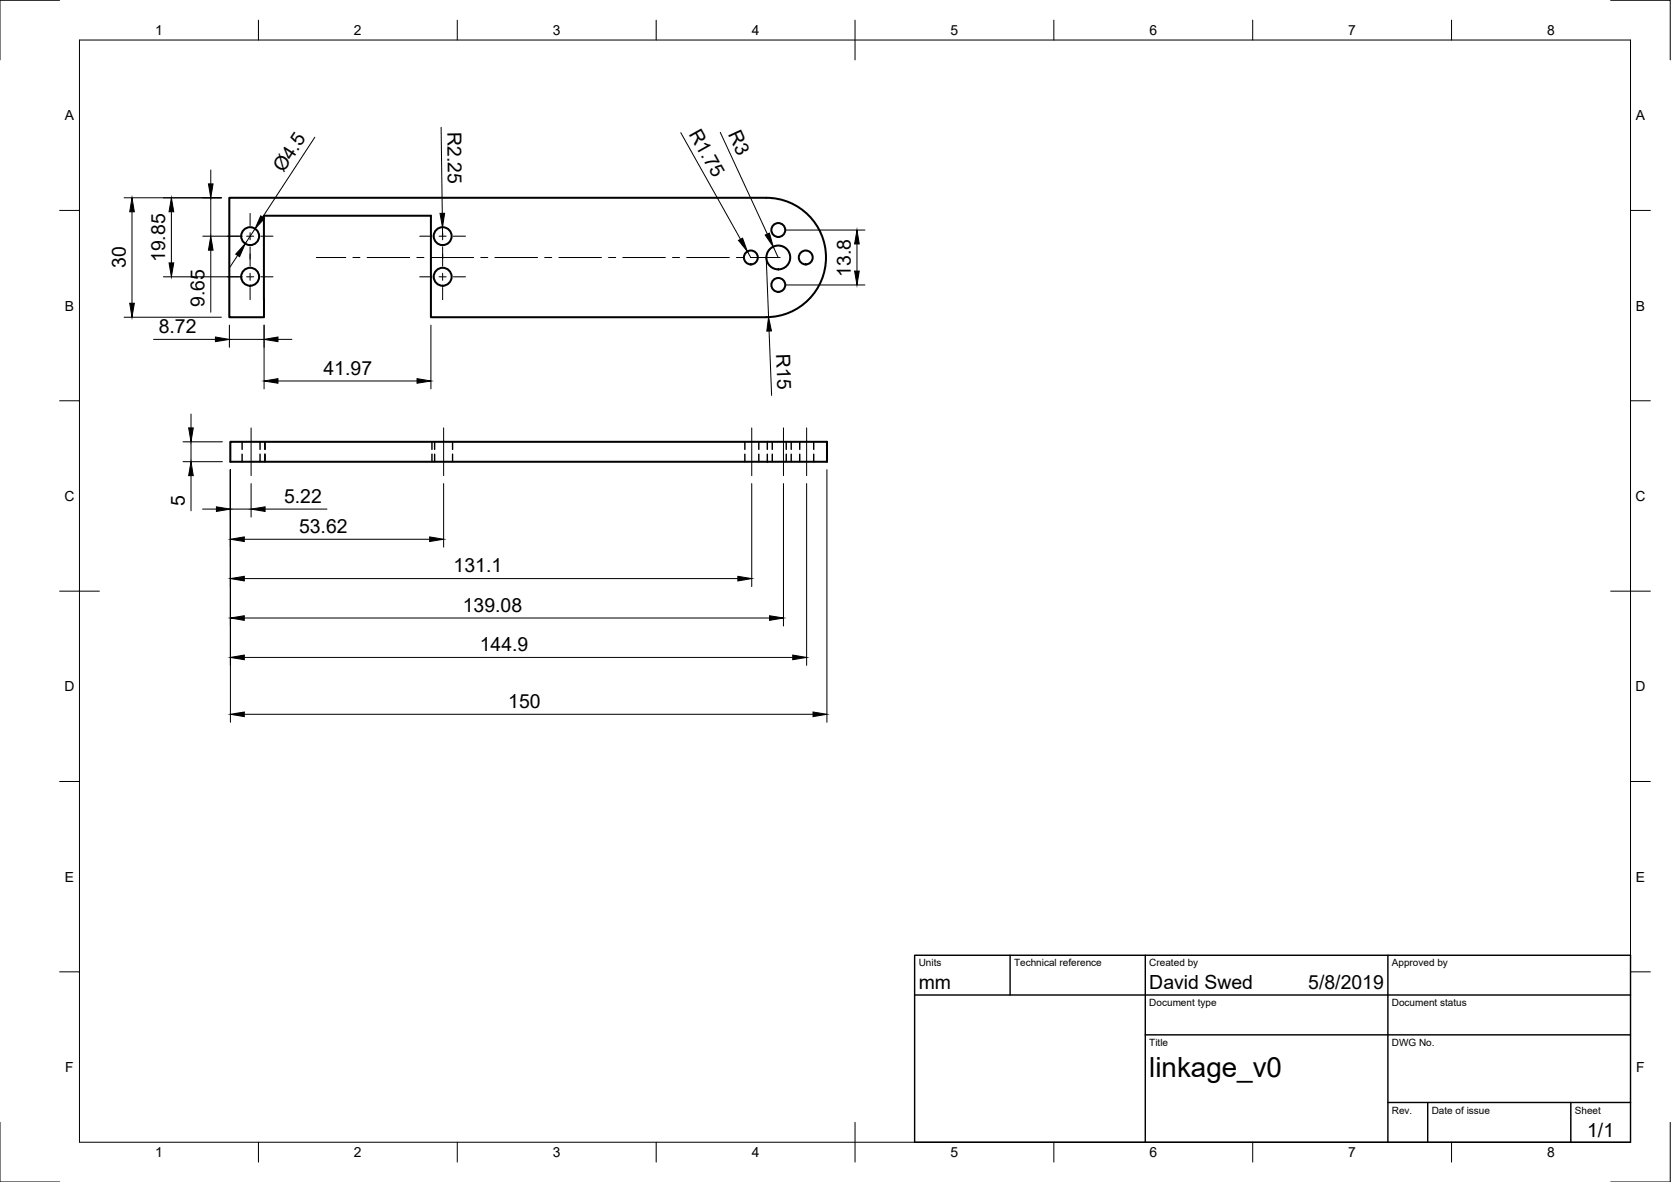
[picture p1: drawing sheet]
<svg xmlns="http://www.w3.org/2000/svg" width="420mm" height="297mm" viewBox="0 0 420 297" stroke-linecap="round" stroke-linejoin="round" font-family="sans-serif">
<!-- layer: Visible -->
<g fill="none" stroke="#000" stroke-width=".51">
<path d="M57.7 49.7h135a15 15 0 0 1 15 15 15 15 0 0 1-15 15h-84.3v-25.5h-42v25.5h-8.7zM57.9 111h150v5h-150z"/>
<circle cx="62.9" cy="59.3" r="2.25"/>
<circle cx="111.3" cy="59.3" r="2.25"/>
<circle cx="195.7" cy="57.8" r="1.75"/>
<circle cx="62.9" cy="69.5" r="2.25"/>
<circle cx="111.3" cy="69.5" r="2.25"/>
<circle cx="188.8" cy="64.7" r="1.75"/>
<circle cx="195.7" cy="71.6" r="1.75"/>
<circle cx="195.7" cy="64.7" r="3"/>
<circle cx="202.6" cy="64.7" r="1.75"/>
</g>
<!-- layer: Hidden -->
<g fill="none" stroke="#000" stroke-width=".36">
<path d="M60.9 111v1.9M60.9 114.1v1.9M65.4 111v1.9M65.4 114.1v1.9M66.6 111v1.9M66.6 114.1v1.9M108.6 111v1.9M108.6 114.1v1.9M109.3 111v1.9M109.3 114.1v1.9M113.8 111v1.9M113.8 114.1v1.9"/>
<path d="M187.3 111v1.9M187.3 114.1v1.9M190.8 111v1.9M190.8 114.1v1.9M192.9 111v1.9M192.9 114.1v1.9M194.2 111v1.9M194.2 114.1v1.9M197.7 111v1.9M197.7 114.1v1.9M198.9 111v1.9M198.9 114.1v1.9"/>
<path d="M201.1 111v1.9M201.1 114.1v1.9M204.6 111v1.9M204.6 114.1v1.9"/>
</g>
<!-- layer: Border -->
<g fill="none" stroke="#000" stroke-width=".25">
<path d="M15 .1h-15v15M20 10.1h390v276.9h-390zM65 5.1v5M115 5.1v5M165 5.1v5M215 5.1v10M265 5.1v5M315 5.1v5M365 5.1v5M405 .1h15v15M15 52.9h5M410 52.9h5"/>
<path d="M15 100.7h5M410 100.7h5M15 148.6h10M405 148.6h10M15 196.4h5M410 196.4h5M15 244.2h5M410 244.2h5M0 282.1v14.9h15M65 287v5M115 287v5M165 287v5"/>
<path d="M215 282.1v9.9M265 287v5M315 287v5M365 287v5M420 282.1v14.9h-15"/>
</g>
<!-- layer: Dimensions -->
<g fill="none" stroke="#000" stroke-width=".25">
<path d="M79.2 34.5l-13.2 20.1M110.9 32l.3 21.6M171.2 33.3l15 26.8M181.1 33.3l11.8 25.5M31.2 49.7h24.5M33.2 53.2v23M43.1 53.2v12.9M51 59.4h9.9M53 42.7v3.5M53 49.7v9.7M64.1 57.5l-2.4 3.7M111.3 57.1v2.3"/>
<path d="M197.7 57.8h19.8M31.2 79.7h24.5M41.1 69.6h19.8M53 62.9v15.6M59.8 64.2l-2 2.9M187.9 63.2l.9 1.5M192.7 64.7l.6 15M194.4 62l1.3 2.7M197.7 71.6h19.8M215.5 61.3v6.8M38.6 85.3h15.6M57.7 81.7v5.6"/>
<path d="M57.7 85.3h8.7M66.4 81.7v16M69.9 85.3h3.5M69.9 95.7h35M108.4 81.7v16M193.4 83.2l.6 16.2M46 111h9.9M46 116h9.9M48 104v3.5M48 111v5M48 119.5v8.9M57.9 118v63.5"/>
<path d="M207.9 118v63.5M50.9 127.9h3.5M57.9 127.9h5.2M61.4 135.5h46.6M63.1 121.5v8.4M66.7 127.9h15.5M111.5 121.5v16M189 121.5v25.9M197 121.5v35.8M202.8 121.5v45.7M61.4 145.4h124.1M61.4 155.3h132.1"/>
<path d="M61.4 179.5h143M61.4 165.2h137.9"/>
</g>
<g fill="#000" stroke="#000" stroke-width=".25">
<path d="M33.2 49.7l.6 3.5h-1.2zM43.1 49.7l.6 3.5h-1.2zM52.4 46.2h1.2l-.6 3.5zM65.6 54.2l.9 .7-2.4 2.6zM110.6 53.6h1.2l-.5 3.5zM185.7 60.4l1-.6 1.2 3.4zM192.4 59.1l1.1-.5 .9 3.4zM32.6 76.2h1.2l-.6 3.5zM42.5 66.1h1.2l-.6 3.5zM53 59.4l.6 3.5h-1.2zM61.7 61.2l-1.5 3.3-.9-.6zM215.5 57.8l.5 3.5h-1.1z"/>
<path d="M214.9 68.1h1.1l-.5 3.5zM54.2 84.7l3.5 .6-3.5 .6zM66.4 85.3l3.5-.6v1.2zM66.4 95.7l3.5-.5v1.1zM104.9 95.2l3.5 .5-3.5 .6zM193.3 79.7l.7 3.5h-1.2zM47.4 107.5h1.2l-.6 3.5zM48 116l.6 3.5h-1.2zM54.4 127.4l3.5 .5-3.5 .6zM57.9 135.5l3.5-.6v1.2zM63.1 127.9l3.6-.5v1.1zM108 134.9l3.5 .6-3.5 .6z"/>
<path d="M57.9 145.4l3.5-.6v1.2zM57.9 155.3l3.5-.6v1.2zM185.5 144.8l3.5 .6-3.5 .6zM193.5 154.7l3.5 .6-3.5 .6zM57.9 179.5l3.5-.6v1.2zM57.9 165.2l3.5-.6v1.2zM199.3 164.6l3.5 .6-3.5 .6zM204.4 178.9l3.5 .6-3.5 .6z"/>
</g>
<!-- layer: Center Lines -->
<g fill="none" stroke="#000" stroke-width=".25">
<path d="M57.1 59.4h3.1M62 59.4h1.8M62.9 53.6v3.1M62.9 58.5v1.8M65.6 59.4h3M105.5 59.4h3.1M110.4 59.4h1.8M111.3 53.6v3.1M111.3 58.5v1.8M114 59.4h3.1M57.1 69.6h3.1M62 69.6h1.8"/>
<path d="M62.9 62v4.9M62.9 68.7v1.7M62.9 72.2v3.1M65.6 69.6h3M79.5 64.7h7.5M88.7 64.7h1.8M92.3 64.7h10.7M104.8 64.7h1.8M105.5 69.6h3.1M108.4 64.7h10.7M110.4 69.6h1.8M111.3 62v4.9"/>
<path d="M111.3 68.7v1.7M111.3 72.2v3.1M114 69.6h3.1M120.9 64.7h1.8M124.4 64.7h10.8M136.9 64.7h1.8M140.5 64.7h10.7M153 64.7h1.8M156.6 64.7h10.7M169.1 64.7h1.8M172.7 64.7h10.7M185.2 64.7h1.7"/>
<path d="M188.7 64.7h7.5M63.1 107.5v12M111.5 107.5v12M189 107.5v12M197 107.5v12M202.8 107.5v12"/>
</g>
<!-- layer: TitleBlock -->
<path d="M230 240.1h180v46.9h-180zM230 250h180M254 240.1v9.9M288 240.1v46.9M349 240.1v46.9M288 260.1h122M349 277.1h61M359 277.1v9.9M395 277.1v9.9" fill="none" stroke="#000" stroke-width=".36"/>
<text font-size="7" x="289" y="270.6">linkage_v0</text>
<g font-size="4.9">
<text x="112.5" y="33.1" transform="rotate(89 112.5 33.1)">R2.25</text>
<text x="173.1" y="33.6" transform="rotate(61 173.1 33.6)">R1.75</text>
<text x="183" y="33.6" transform="rotate(65 183 33.6)">R3</text>
<text x="71.3" y="43.6" transform="rotate(-57 71.3 43.6)">Ø4.5</text>
<text x="41.5" y="65.9" transform="rotate(-90 41.5 65.9)">19.85</text>
<text x="31.6" y="67.4" transform="rotate(-90 31.6 67.4)">30</text>
<text x="213.9" y="69.6" transform="rotate(-90 213.9 69.6)">13.8</text>
<text x="51.4" y="77.2" transform="rotate(-90 51.4 77.2)">9.65</text>
<text x="39.9" y="83.7">8.72</text>
<text x="195.2" y="89" transform="rotate(88 195.2 89)">R15</text>
<text x="81.3" y="94.2">41.97</text>
<text x="46.5" y="127" transform="rotate(-90 46.5 127)">5</text>
<text x="71.4" y="126.4">5.22</text>
<text x="75.2" y="133.9">53.62</text>
<text x="114.1" y="143.9">131.1</text>
<text x="116.4" y="153.7">139.08</text>
<text x="120.6" y="163.6">144.9</text>
<text x="127.8" y="177.9">150</text>
<text x="231" y="248.5">mm</text>
<text x="289" y="248.5">David Swed</text>
<text x="329" y="248.5">5/8/2019</text>
<text x="399.1" y="285.7">1/1</text>
</g>
<g font-size="3.5">
<text x="39" y="8.8">1</text>
<text x="89" y="8.8">2</text>
<text x="139" y="8.8">3</text>
<text x="189" y="8.8">4</text>
<text x="239" y="8.8">5</text>
<text x="289" y="8.8">6</text>
<text x="339" y="8.8">7</text>
<text x="389" y="8.8">8</text>
<text x="16.3" y="30.2">A</text>
<text x="411.3" y="30.2">A</text>
<text x="16.3" y="78">B</text>
<text x="411.3" y="78">B</text>
<text x="16.2" y="125.9">C</text>
<text x="411.2" y="125.9">C</text>
<text x="16.2" y="173.7">D</text>
<text x="411.2" y="173.7">D</text>
<text x="16.3" y="221.6">E</text>
<text x="411.3" y="221.6">E</text>
<text x="16.4" y="269.4">F</text>
<text x="411.4" y="269.4">F</text>
<text x="39" y="290.8">1</text>
<text x="89" y="290.8">2</text>
<text x="139" y="290.8">3</text>
<text x="189" y="290.8">4</text>
<text x="239" y="290.8">5</text>
<text x="289" y="290.8">6</text>
<text x="339" y="290.8">7</text>
<text x="389" y="290.8">8</text>
</g>
<g font-size="2.5">
<text x="231" y="242.9">Units</text>
<text x="255" y="242.9">Technical reference</text>
<text x="289" y="242.9">Created by</text>
<text x="350" y="242.9">Approved by</text>
<text x="289" y="252.8">Document type</text>
<text x="350" y="252.8">Document status</text>
<text x="289" y="262.9">Title</text>
<text x="350" y="262.9">DWG No.</text>
<text x="350" y="279.9">Rev.</text>
<text x="360" y="279.9">Date of issue</text>
<text x="396" y="279.9">Sheet</text>
</g>
</svg>
